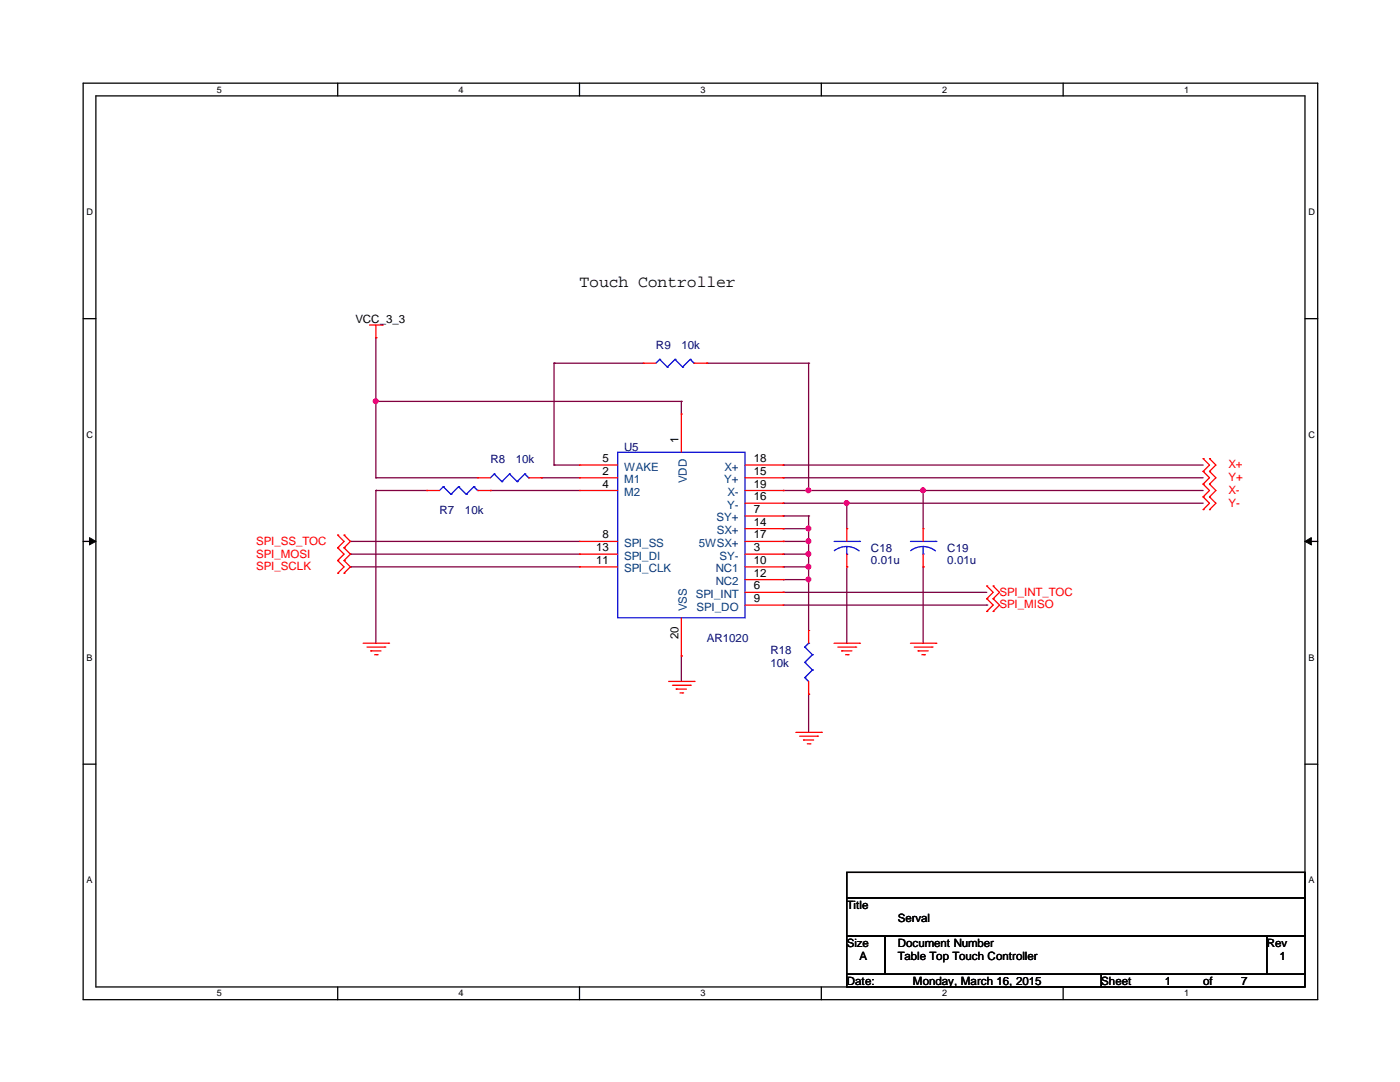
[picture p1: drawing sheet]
<svg xmlns="http://www.w3.org/2000/svg" width="279mm" height="216mm" viewBox="0 0 279 216" stroke-linecap="round" stroke-linejoin="round" font-family="sans-serif">
<path d="M16.6 16.6h246.4v182.9h-246.4zM19.1 19.1h241.3v177.8h-241.3z" fill="none" stroke="#000" stroke-width=".25"/>
<g fill="#fff">
<path d="M43.3 16.8h.9v2h-.9z"/>
<path d="M43.3 197.2h.9v1.9h-.9z"/>
</g>
<path d="M67.4 16.6v2.5M67.4 196.9v2.6" fill="none" stroke="#000" stroke-width=".25"/>
<g fill="#fff">
<path d="M91.5 16.8h1v2h-1z"/>
<path d="M91.5 197.2h1v1.9h-1z"/>
</g>
<path d="M115.7 16.6v2.5M115.7 196.9v2.6" fill="none" stroke="#000" stroke-width=".25"/>
<g fill="#fff">
<path d="M139.8 16.8h.9v2h-.9z"/>
<path d="M139.8 197.2h.9v1.9h-.9z"/>
</g>
<path d="M163.9 16.6v2.5M163.9 196.9v2.6" fill="none" stroke="#000" stroke-width=".25"/>
<g fill="#fff">
<path d="M188 16.8h1v2h-1z"/>
<path d="M188 197.2h1v1.9h-1z"/>
</g>
<path d="M212.2 16.6v2.5M212.2 196.9v2.6" fill="none" stroke="#000" stroke-width=".25"/>
<g fill="#fff">
<path d="M236.3 16.8h.9v2h-.9z"/>
<path d="M236.3 197.2h.9v1.9h-.9z"/>
<path d="M17.3 41.3h1.2v2h-1.2z"/>
<path d="M261.1 41.3h1.2v2h-1.2z"/>
<path d="M17.3 85.8h1.2v1.9h-1.2z"/>
<path d="M261.1 85.8h1.2v1.9h-1.2z"/>
</g>
<path d="M16.6 63.6h2.5M260.4 63.6h2.6" fill="none" stroke="#000" stroke-width=".25"/>
<g fill="#fff">
<path d="M17.3 130.2h1.1v2h-1.1z"/>
<path d="M261.1 130.2h1.1v2h-1.1z"/>
</g>
<path d="M16.6 108h2.5M260.4 108h2.6" fill="none" stroke="#000" stroke-width=".25"/>
<path d="M17.9 107.3l1.2 .7-1.2 .7zM260.4 108l1.3-.7v1.4z" fill="#000" stroke="#000" stroke-width=".2"/>
<g fill="#fff">
<path d="M17.3 174.7h1v1.9h-1z"/>
<path d="M261.1 174.7h1v1.9h-1z"/>
</g>
<path d="M16.6 152.5h2.5M260.4 152.5h2.6M169 174.1h91.4v5.1h-91.4zM169 179.2h91.4v7.6h-91.4zM169 186.8h7.6v7.6h-7.6zM169 194.4h50.8v2.5h-50.8zM176.6 186.8h76.2v7.6h-76.2zM219.8 194.4h40.6v2.5h-40.6zM252.8 186.8h7.6v7.6h-7.6z" fill="none" stroke="#000" stroke-width=".25"/>
<g fill="none" stroke="#800040" stroke-width=".25">
<path d="M75 67.4h.1M75 67.4v27.9M110.6 72.5h.1M110.6 72.5v20.3M110.6 72.5h17.8M141.1 72.5h.1M141.1 72.5h20.3M161.4 72.5h.1M161.4 72.5v25.4M75 97.9h.1M75 80.1h.1M75 95.3h.1"/>
<path d="M75 97.9h10.2M75 97.9v30.5M75 95.3h20.3M75 80.1h61M97.9 97.9h.1M97.9 97.9h17.8M108 95.3h.1M108 95.3h7.7M110.6 92.8h.1M110.6 92.8h5.1M136 80.1h.1M136 80.1v2.5"/>
<path d="M156.3 97.9h.1M156.3 92.8h.1M156.3 95.3h.1M156.3 97.9h83.8M156.3 92.8h83.8M156.3 95.3h83.8M161.4 97.9h.1M184.2 97.9h.1M184.2 97.9v7.6M69.9 108h.1M69.9 110.6h.1M69.9 113.1h.1"/>
<path d="M69.9 110.6h45.8M69.9 108h45.8M69.9 113.1h45.8M156.3 110.6h.1M156.3 108h.1M156.3 105.5h.1M156.3 103h.1M156.3 100.4h.1M156.3 115.7h.1M156.3 113.1h.1M156.3 118.2h.1M156.3 110.6h5.1"/>
<path d="M156.3 108h5.1M156.3 105.5h5.1M156.3 103h5.1M156.3 100.4h83.8M156.3 115.7h5.1M156.3 113.1h5.1M156.3 118.2h40.6M161.4 108h.1M161.4 105.5h.1M161.4 110.6h.1M161.4 103h.1M161.4 113.1h.1"/>
<path d="M161.4 115.7h.1M161.4 103v22.8M169 113.1h.1M169 100.4h.1M169 100.4v5.1M169 113.1v15.3M184.2 113.1h.1M184.2 113.1v15.3M136 130.9h.1M136 130.9v5.1M156.3 120.7h40.6M161.4 138.5h.1"/>
<path d="M161.4 138.5v7.6M196.9 120.7h.1"/>
</g>
<g fill="#f0f" stroke="#f0f" stroke-width=".25">
<circle cx="161.3" cy="110.5" r=".47"/>
<circle cx="161.3" cy="108" r=".47"/>
<circle cx="161.3" cy="113.1" r=".47"/>
<circle cx="161.3" cy="105.5" r=".47"/>
<circle cx="161.3" cy="97.8" r=".47"/>
<circle cx="184.2" cy="97.8" r=".47"/>
<circle cx="169" cy="100.4" r=".47"/>
<circle cx="75" cy="80.1" r=".47"/>
<circle cx="161.3" cy="115.6" r=".47"/>
</g>
<g fill="none" stroke="#f00" stroke-width=".25">
<path d="M73.7 64.9h2.6M75 67.4h.1M75 64.9v2.5M76.3 64.9h.1M128.4 72.5h.1M128.4 72.5h2.5M138.5 72.5h2.6M141.1 72.5h.1M85.2 97.9h.1M85.2 97.9h2.5M95.3 95.3h.1M95.3 97.9h2.6"/>
<path d="M95.3 95.3h2.6M97.9 97.9h.1M105.5 95.3h2.5M108 95.3h.1M115.7 95.3h.1M115.7 97.9h.1M115.7 92.8h.1M115.7 97.9h7.6M115.7 95.3h7.6M115.7 92.8h7.6M136 82.6h.1M136 82.6v7.7"/>
<path d="M148.7 97.9h7.6M148.7 95.3h7.6M148.7 92.8h7.6M156.3 95.3h.1M156.3 92.8h.1M156.3 97.9h.1M240.1 94.1h.1M240.1 91.5h.1M240.1 96.6h.1M240.1 99.1h.1M240.1 91.5l1.3 1.3-1.3 1.3M240.1 94.1l1.3 1.2-1.3 1.3"/>
<path d="M240.1 96.6l1.3 1.3-1.3 1.2M240.1 99.1l1.3 1.3-1.3 1.3M241.4 94.1h.1M241.4 91.5h.1M241.4 96.6h.1M241.4 99.1h.1M241.4 91.5l1.3 1.3-1.3 1.3M241.4 94.1l1.3 1.2-1.3 1.3M241.4 96.6l1.3 1.3-1.3 1.2M241.4 99.1l1.3 1.3-1.3 1.3M67.4 106.8h.1M67.4 109.3h.1"/>
<path d="M67.4 111.8h.1M67.4 114.4h.1M67.4 106.8l1.3 1.2-1.3 1.3M67.4 109.3l1.3 1.3-1.3 1.2M67.4 111.8l1.3 1.3-1.3 1.3M68.7 109.3h.1M68.7 106.8h.1M68.7 111.8h.1M68.7 114.4h.1M68.7 106.8l1.2 1.2-1.2 1.3M68.7 109.3l1.2 1.3-1.2 1.2M68.7 111.8l1.2 1.3-1.2 1.3"/>
<path d="M115.7 108h.1M115.7 113.1h.1M115.7 110.6h.1M115.7 108h7.6M115.7 113.1h7.6M115.7 110.6h7.6M148.7 118.2h7.6M148.7 108h7.6M148.7 113.1h7.6M148.7 110.6h7.6M148.7 103h7.6M148.7 115.7h7.6"/>
<path d="M148.7 105.5h7.6M148.7 100.4h7.6M156.3 118.2h.1M156.3 110.6h.1M156.3 103h.1M156.3 113.1h.1M156.3 115.7h.1M156.3 105.5h.1M156.3 100.4h.1M156.3 108h.1M169 105.5h.1M169 113.1h.1"/>
<path d="M169 105.5v2.5M169 110.6v2.5M184.2 105.5h.1M184.2 113.1h.1M184.2 105.5v2.5M184.2 110.6v2.5M196.9 119.5h.1M196.9 116.9h.1M196.9 116.9l1.3 1.3-1.3 1.3M196.9 119.5l1.3 1.2-1.3 1.3M198.2 119.5h.1M198.2 116.9h.1"/>
<path d="M198.2 116.9l1.3 1.3-1.3 1.3M198.2 119.5l1.3 1.2-1.3 1.3M240.1 101.7h.1M241.4 101.7h.1M72.5 128.4h5.1M73.2 129.1h3.6M74 129.9h.1M74 129.9h2M74.8 130.6h.5M75.3 130.6h.1M76.8 129.1h.1M77.6 128.4h.1"/>
<path d="M133.4 136h5.1M134.2 136.7h3.6M135 137.5h.1M135 137.5h2M135.7 138.3h.5M136 130.9h.1M136 123.3v7.6M136.2 138.3h.1M137.8 136.7h.1M138.5 136h.1M148.7 120.7h7.6M156.3 120.7h.1"/>
<path d="M161.4 138.5h.1M161.4 125.8h.1M161.4 125.8v2.6M161.4 136v2.5M166.5 128.4h5M167.2 129.1h3.6M168 129.9h.1M168 129.9h2M168.7 130.6h.5M169.2 130.6h.1M170.8 129.1h.1M171.5 128.4h.1"/>
<path d="M181.7 128.4h5.1M182.5 129.1h3.5M183.2 129.9h.1M183.2 129.9h2.1M184 130.6h.5M184.5 130.6h.1M186 129.1h.1M186.8 128.4h.1M196.9 122h.1M198.2 122h.1M158.8 146.1h5.1M159.6 146.9h3.6"/>
<path d="M160.4 147.7h.1M160.4 147.7h2M161.1 148.4h.5M161.6 148.4h.1M163.2 146.9h.1M163.9 146.1h.1"/>
</g>
<g fill="none" stroke="#00f" stroke-width=".25">
<path d="M131.7 71.7h.1M131.7 71.7l-.8 .8M131.7 71.7l1.5 1.5M133.2 73.2h.1M134.7 71.7h.1M134.7 71.7l-1.5 1.5M134.7 71.7l1.5 1.5M136.2 73.2h.1M137.8 71.7h.1M137.8 71.7l-1.6 1.5M137.8 71.7l.7 .8M138.5 72.5h.1"/>
<path d="M88.5 97.1h.1M88.5 97.1l-.8 .8M88.5 97.1l1.5 1.5M90 98.6h.1M91.5 97.1h.1M91.5 97.1l-1.5 1.5M91.5 97.1l1.5 1.5M93 98.6h.1M94.6 97.1h.1M94.6 97.1l-1.6 1.5M94.6 97.1l.7 .8M95.3 97.9h.1"/>
<path d="M98.6 94.6h.1M98.6 94.6l-.7 .7M98.6 94.6l1.6 1.5M100.2 96.1h.1M101.7 94.6h.1M101.7 94.6l-1.5 1.5M101.7 94.6l1.5 1.5M103.2 96.1h.1M104.7 94.6h.1M104.7 94.6l-1.5 1.5M104.7 94.6l.8 .7M105.5 95.3h.1"/>
<path d="M123.3 90.3h25.4v33h-25.4zM166.5 108h5M169 110.6h.1M169 109.1l1 .1 1.4 .7M169 109.1l-1.1 .1-1.4 .7M169 109.1v1.5M171.5 108h.1M181.7 108h5.1M184.2 110.6h.1M184.2 109.1l1.1 .1 1.4 .7M184.2 109.1l-1 .1-1.5 .7M184.2 109.1v1.5"/>
<path d="M186.8 108h.1M160.6 135.2h.1M160.6 132.2h.1M160.6 129.1h.1M160.6 135.2l.8 .8M160.6 132.2l1.5 1.5M160.6 129.1l1.5 1.5M161.4 128.4h.1M161.4 128.4l-.8 .7M162.1 133.7h.1M162.1 130.6h.1M162.1 133.7l-1.5 1.5"/>
<path d="M162.1 130.6l-1.5 1.6"/>
</g>
<text font-size="3.3" x="115.7" y="57.3">Touch Controller</text>
<g font-size="2.3">
<text x="71" y="64.5">VCC_3_3</text>
<text x="135.4" y="88.5" transform="rotate(-90 135.4 88.5)">1</text>
<text x="120.2" y="94.7">2</text>
<text x="120.2" y="92.2">5</text>
<text x="150.5" y="94.7">15</text>
<text x="150.5" y="92.2">18</text>
<text x="120.2" y="97.3">4</text>
<text x="150.5" y="99.8">16</text>
<text x="150.5" y="97.3">19</text>
<text x="120.2" y="107.4">8</text>
<text x="150.5" y="102.4">7</text>
<text x="150.5" y="104.9">14</text>
<text x="150.5" y="107.4">17</text>
<text x="119" y="112.5">11</text>
<text x="119" y="110">13</text>
<text x="150.5" y="110">3</text>
<text x="150.5" y="112.5">10</text>
<text x="150.5" y="117.6">6</text>
<text x="150.5" y="115.1">12</text>
<text x="150.5" y="120.1">9</text>
<text x="135.4" y="127.6" transform="rotate(-90 135.4 127.6)">20</text>
<text x="169" y="181.4">Title</text>
<text x="179.2" y="183.9">Serval</text>
<text x="169" y="189">Size</text>
<text x="171.5" y="191.5">A</text>
<text x="179.2" y="189">Document Number</text>
<text x="179.2" y="191.5">Table Top Touch Controller</text>
<text x="252.8" y="189">Rev</text>
<text x="255.4" y="191.5">1</text>
<text x="169" y="196.6">Date:</text>
<text x="182.2" y="196.6">Monday, March 16, 2015</text>
<text x="219.8" y="196.6">Sheet</text>
<text x="232.5" y="196.6">1</text>
<text x="240.1" y="196.6">of</text>
<text x="247.7" y="196.6">7</text>
</g>
<g font-size="2.3" fill="#000080">
<text x="130.9" y="69.6">R9</text>
<text x="136" y="69.6">10k</text>
<text x="124.5" y="89.9">U5</text>
<text x="97.9" y="92.5">R8</text>
<text x="103" y="92.5">10k</text>
<text x="87.7" y="102.6">R7</text>
<text x="92.8" y="102.6">10k</text>
<text x="173.8" y="110.2">C18</text>
<text x="173.8" y="112.5">0.01u</text>
<text x="189.1" y="110.2">C19</text>
<text x="189.1" y="112.5">0.01u</text>
<text x="141.1" y="128">AR1020</text>
<text x="153.8" y="130.6">R18</text>
<text x="153.8" y="133.1">10k</text>
</g>
<g font-size="2.3" fill="#004080">
<text x="124.5" y="93.9">WAKE</text>
<text x="144.6" y="93.9">X+</text>
<text x="124.5" y="96.4">M1</text>
<text x="124.5" y="99">M2</text>
<text x="137.1" y="96.4" transform="rotate(-90 137.1 96.4)">VDD</text>
<text x="144.5" y="96.4">Y+</text>
<text x="145.1" y="101.5">Y-</text>
<text x="145.2" y="99">X-</text>
<text x="143" y="104.1">SY+</text>
<text x="143.1" y="106.6">SX+</text>
<text x="124.5" y="109.1">SPI_SS</text>
<text x="124.5" y="111.7">SPI_DI</text>
<text x="139.4" y="109.1">5WSX+</text>
<text x="143.6" y="111.7">SY-</text>
<text x="124.5" y="114.2">SPI_CLK</text>
<text x="138.9" y="119.3">SPI_INT</text>
<text x="142.8" y="114.2">NC1</text>
<text x="142.8" y="116.8">NC2</text>
<text x="137.1" y="122" transform="rotate(-90 137.1 122)">VSS</text>
<text x="139" y="121.8">SPI_DO</text>
</g>
<g font-size="2.3" fill="#f00">
<text x="245.2" y="93.5">X+</text>
<text x="245.2" y="96">Y+</text>
<text x="245.2" y="98.6">X-</text>
<text x="245.2" y="101.1">Y-</text>
<text x="51.1" y="108.7">SPI_SS_TOC</text>
<text x="51.1" y="111.3">SPI_MOSI</text>
<text x="51.1" y="113.8">SPI_SCLK</text>
<text x="199.5" y="118.9">SPI_INT_TOC</text>
<text x="199.5" y="121.4">SPI_MISO</text>
</g>
<g font-size="1.8">
<text x="43.3" y="18.5">5</text>
<text x="91.5" y="18.5">4</text>
<text x="139.8" y="18.5">3</text>
<text x="188" y="18.5">2</text>
<text x="236.3" y="18.5">1</text>
<text x="17.3" y="42.9">D</text>
<text x="261.1" y="42.9">D</text>
<text x="17.3" y="87.4">C</text>
<text x="261.1" y="87.4">C</text>
<text x="17.3" y="131.8">B</text>
<text x="261.1" y="131.8">B</text>
<text x="17.3" y="176.3">A</text>
<text x="261.1" y="176.3">A</text>
<text x="43.3" y="198.8">5</text>
<text x="91.5" y="198.8">4</text>
<text x="139.8" y="198.8">3</text>
<text x="188" y="198.8">2</text>
<text x="236.3" y="198.8">1</text>
</g>
</svg>
